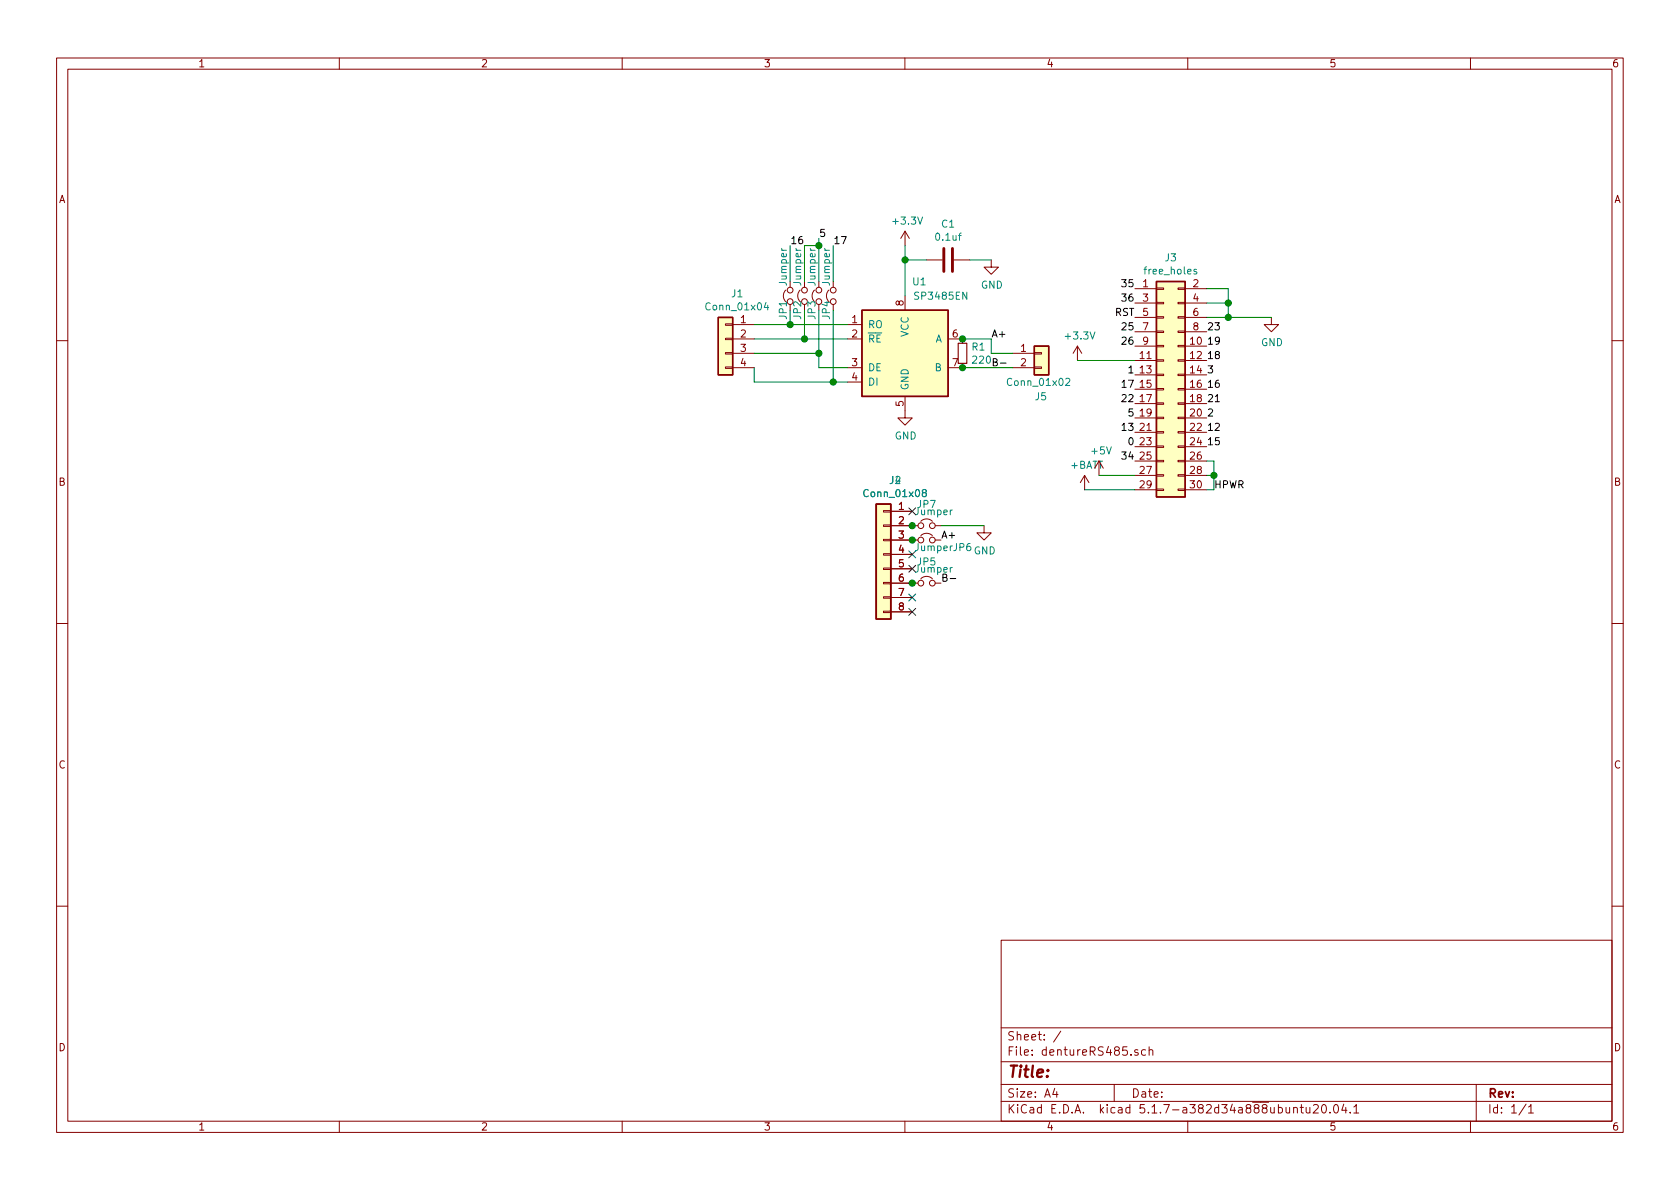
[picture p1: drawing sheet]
EESchema Schematic File Version 4
LIBS:dentureRS485-cache
EELAYER 29 0
EELAYER END
$Descr A4 11693 8268
encoding utf-8
Sheet 1 1
Title ""
Date ""
Rev ""
Comp ""
Comment1 ""
Comment2 ""
Comment3 ""
Comment4 ""
$EndDescr
$Comp
L power:+5V #PWR0105
U 1 1
P 7650 3300
F 0 "#PWR0105" H 7650 3150 50  0001 C CNN
F 1 "+5V" H 7665 3473 50  0000 C CNN
F 2 "" H 7650 3300 50  0001 C CNN
F 3 "" H 7650 3300 50  0001 C CNN
	1    7650 3300
	1    0    0    -1  
$EndComp
Wire Wire Line
	7900 3300 7650 3300
$Comp
L power:+BATT #PWR0106
U 1 1
P 7550 3400
F 0 "#PWR0106" H 7550 3250 50  0001 C CNN
F 1 "+BATT" H 7565 3573 50  0000 C CNN
F 2 "" H 7550 3400 50  0001 C CNN
F 3 "" H 7550 3400 50  0001 C CNN
	1    7550 3400
	1    0    0    -1  
$EndComp
Wire Wire Line
	7550 3400 7900 3400
Wire Wire Line
	8400 3400 8450 3400
Wire Wire Line
	8450 3400 8450 3300
Wire Wire Line
	8450 3200 8400 3200
Wire Wire Line
	8400 3300 8450 3300
Connection ~ 8450 3300
Wire Wire Line
	8450 3300 8450 3200
$Comp
L power:GND #PWR0109
U 1 1
P 8850 2200
F 0 "#PWR0109" H 8850 1950 50  0001 C CNN
F 1 "GND" H 8855 2027 50  0000 C CNN
F 2 "" H 8850 2200 50  0001 C CNN
F 3 "" H 8850 2200 50  0001 C CNN
	1    8850 2200
	1    0    0    -1  
$EndComp
Wire Wire Line
	8400 2200 8550 2200
Wire Wire Line
	8400 2000 8550 2000
Wire Wire Line
	8550 2000 8550 2100
Connection ~ 8550 2200
Wire Wire Line
	8400 2100 8550 2100
Connection ~ 8550 2100
Wire Wire Line
	8550 2100 8550 2200
$Comp
L power:+3.3V #PWR0113
U 1 1
P 7500 2500
F 0 "#PWR0113" H 7500 2350 50  0001 C CNN
F 1 "+3.3V" H 7515 2673 50  0000 C CNN
F 2 "" H 7500 2500 50  0001 C CNN
F 3 "" H 7500 2500 50  0001 C CNN
	1    7500 2500
	1    0    0    -1  
$EndComp
Wire Wire Line
	7900 2500 7500 2500
$Comp
L Connector_Generic:Conn_02x15_Odd_Even J3
U 1 1
P 8100 2700
F 0 "J3" H 8150 3617 50  0000 C CNN
F 1 "free_holes" H 8150 3526 50  0000 C CNN
F 2 "footprints:Pads_1x30_P1.27mm_Vertical" H 8100 2700 50  0001 C CNN
F 3 "~" H 8100 2700 50  0001 C CNN
	1    8100 2700
	1    0    0    -1  
$EndComp
Wire Wire Line
	8550 2200 8850 2200
$Comp
L Interface_UART:SP3485EN U1
U 1 1
P 6300 2450
F 0 "U1" H 6400 2950 50  0000 C CNN
F 1 "SP3485EN" H 6550 2850 50  0000 C CNN
F 2 "Package_SO:SOIC-8_3.9x4.9mm_P1.27mm" H 7350 2100 50  0001 C CIN
F 3 "http://www.icbase.com/pdf/SPX/SPX00480106.pdf" H 6300 2450 50  0001 C CNN
	1    6300 2450
	1    0    0    -1  
$EndComp
$Comp
L Connector_Generic:Conn_01x08 J2
U 1 1
P 6150 3850
F 0 "J2" H 6068 4367 50  0000 C CNN
F 1 "Conn_01x08" H 6068 4276 50  0000 C CNN
F 2 "Connector_PinHeader_1.27mm:PinHeader_1x08_P1.27mm_Vertical" H 6150 3850 50  0001 C CNN
F 3 "~" H 6150 3850 50  0001 C CNN
	1    6150 3850
	-1   0    0    -1  
$EndComp
NoConn ~ 6350 3550
NoConn ~ 6350 3850
NoConn ~ 6350 3950
NoConn ~ 6350 4150
NoConn ~ 6350 4250
Text Label 6550 3750 0    50   ~ 0
A+
Text Label 6550 4050 0    50   ~ 0
B-
$Comp
L power:GND #PWR0101
U 1 1
P 6300 2850
F 0 "#PWR0101" H 6300 2600 50  0001 C CNN
F 1 "GND" H 6305 2677 50  0000 C CNN
F 2 "" H 6300 2850 50  0001 C CNN
F 3 "" H 6300 2850 50  0001 C CNN
	1    6300 2850
	1    0    0    -1  
$EndComp
Text Label 8450 3400 0    50   ~ 0
HPWR
Text Label 8400 3100 0    50   ~ 0
15
Text Label 8400 3000 0    50   ~ 0
12
Text Label 8400 2900 0    50   ~ 0
2
Text Label 8400 2800 0    50   ~ 0
21
Text Label 8400 2700 0    50   ~ 0
16
Text Label 8400 2600 0    50   ~ 0
3
Text Label 8400 2500 0    50   ~ 0
18
Text Label 8400 2400 0    50   ~ 0
19
Text Label 8400 2300 0    50   ~ 0
23
Text Label 5700 1650 0    50   ~ 0
5
Text Label 6900 2350 0    50   ~ 0
A+
Text Label 6900 2550 0    50   ~ 0
B-
$Comp
L Connector_Generic:Conn_01x08 J4
U 1 1
P 6150 3850
F 0 "J4" H 6068 4367 50  0000 C CNN
F 1 "Conn_01x08" H 6068 4276 50  0000 C CNN
F 2 "footprints:RJ45_Neltron_Industrial_7810-8P8C" H 6150 3850 50  0001 C CNN
F 3 "~" H 6150 3850 50  0001 C CNN
	1    6150 3850
	-1   0    0    -1  
$EndComp
$Comp
L Device:Jumper_NC_Small JP6
U 1 1
P 6450 3750
F 0 "JP6" H 6700 3700 50  0000 C CNN
F 1 "Jumper" H 6500 3700 50  0000 C CNN
F 2 "Jumper:SolderJumper-2_P1.3mm_Bridged_RoundedPad1.0x1.5mm" H 6450 3750 50  0001 C CNN
F 3 "~" H 6450 3750 50  0001 C CNN
	1    6450 3750
	1    0    0    -1  
$EndComp
$Comp
L Device:Jumper_NC_Small JP7
U 1 1
P 6450 3650
F 0 "JP7" H 6450 3800 50  0000 C CNN
F 1 "Jumper" H 6500 3750 50  0000 C CNN
F 2 "Jumper:SolderJumper-2_P1.3mm_Bridged_RoundedPad1.0x1.5mm" H 6450 3650 50  0001 C CNN
F 3 "~" H 6450 3650 50  0001 C CNN
	1    6450 3650
	1    0    0    -1  
$EndComp
Connection ~ 6350 3650
$Comp
L Device:Jumper_NC_Small JP5
U 1 1
P 6450 4050
F 0 "JP5" H 6450 4200 50  0000 C CNN
F 1 "Jumper" H 6500 4150 50  0000 C CNN
F 2 "Jumper:SolderJumper-2_P1.3mm_Bridged_RoundedPad1.0x1.5mm" H 6450 4050 50  0001 C CNN
F 3 "~" H 6450 4050 50  0001 C CNN
	1    6450 4050
	1    0    0    -1  
$EndComp
Connection ~ 6350 4050
Connection ~ 6350 3750
$Comp
L power:GND #PWR0103
U 1 1
P 6850 3650
F 0 "#PWR0103" H 6850 3400 50  0001 C CNN
F 1 "GND" H 6855 3477 50  0000 C CNN
F 2 "" H 6850 3650 50  0001 C CNN
F 3 "" H 6850 3650 50  0001 C CNN
	1    6850 3650
	1    0    0    -1  
$EndComp
Wire Wire Line
	6850 3650 6550 3650
Text Label 7900 2000 2    50   ~ 0
35
Text Label 7900 2100 2    50   ~ 0
36
Text Label 7900 2200 2    50   ~ 0
RST
Text Label 7900 2300 2    50   ~ 0
25
Text Label 7900 2400 2    50   ~ 0
26
Text Label 7900 2600 2    50   ~ 0
1
Text Label 7900 2700 2    50   ~ 0
17
Text Label 7900 2800 2    50   ~ 0
22
Text Label 7900 2900 2    50   ~ 0
5
Text Label 7900 3000 2    50   ~ 0
13
Text Label 7900 3100 2    50   ~ 0
0
Text Label 7900 3200 2    50   ~ 0
34
Wire Wire Line
	5900 2650 5800 2650
$Comp
L Device:Jumper_NC_Small JP3
U 1 1
P 5700 2050
F 0 "JP3" H 5600 2100 50  0000 C CNN
F 1 "Jumper" H 5900 2100 50  0000 C CNN
F 2 "Jumper:SolderJumper-2_P1.3mm_Bridged_RoundedPad1.0x1.5mm" H 5700 2050 50  0001 C CNN
F 3 "~" H 5700 2050 50  0001 C CNN
	1    5700 2050
	0    -1   -1   0   
$EndComp
$Comp
L Device:Jumper_NC_Small JP2
U 1 1
P 5600 2050
F 0 "JP2" H 5500 2100 50  0000 C CNN
F 1 "Jumper" H 5800 2100 50  0000 C CNN
F 2 "Jumper:SolderJumper-2_P1.3mm_Bridged_RoundedPad1.0x1.5mm" H 5600 2050 50  0001 C CNN
F 3 "~" H 5600 2050 50  0001 C CNN
	1    5600 2050
	0    -1   -1   0   
$EndComp
$Comp
L Device:Jumper_NC_Small JP1
U 1 1
P 5500 2050
F 0 "JP1" H 5400 2100 50  0000 C CNN
F 1 "Jumper" H 5700 2100 50  0000 C CNN
F 2 "Jumper:SolderJumper-2_P1.3mm_Bridged_RoundedPad1.0x1.5mm" H 5500 2050 50  0001 C CNN
F 3 "~" H 5500 2050 50  0001 C CNN
	1    5500 2050
	0    -1   -1   0   
$EndComp
Wire Wire Line
	5500 2150 5500 2250
Wire Wire Line
	5700 1700 5700 1950
Text Label 5500 1700 0    50   ~ 0
16
Text Label 5800 1700 0    50   ~ 0
17
Wire Wire Line
	5500 1700 5500 1950
Wire Wire Line
	5800 1950 5800 1700
$Comp
L Device:R_Small R1
U 1 1
P 6700 2450
F 0 "R1" H 6759 2496 50  0000 L CNN
F 1 "220" H 6759 2405 50  0000 L CNN
F 2 "Resistor_SMD:R_0603_1608Metric" H 6700 2450 50  0001 C CNN
F 3 "~" H 6700 2450 50  0001 C CNN
	1    6700 2450
	1    0    0    -1  
$EndComp
Wire Wire Line
	6900 2350 6700 2350
Connection ~ 6700 2350
Connection ~ 6700 2550
$Comp
L Device:C C1
U 1 1
P 6600 1800
F 0 "C1" V 6348 1800 50  0000 C CNN
F 1 "0.1uf" V 6439 1800 50  0000 C CNN
F 2 "Capacitor_SMD:C_0603_1608Metric" H 6638 1650 50  0001 C CNN
F 3 "~" H 6600 1800 50  0001 C CNN
	1    6600 1800
	0    1    1    0   
$EndComp
$Comp
L power:+3.3V #PWR0102
U 1 1
P 6300 1700
F 0 "#PWR0102" H 6300 1550 50  0001 C CNN
F 1 "+3.3V" H 6315 1873 50  0000 C CNN
F 2 "" H 6300 1700 50  0001 C CNN
F 3 "" H 6300 1700 50  0001 C CNN
	1    6300 1700
	1    0    0    -1  
$EndComp
Wire Wire Line
	6300 1700 6300 1800
Wire Wire Line
	6450 1800 6300 1800
Connection ~ 6300 1800
Wire Wire Line
	6300 1800 6300 2050
$Comp
L power:GND #PWR0104
U 1 1
P 6900 1800
F 0 "#PWR0104" H 6900 1550 50  0001 C CNN
F 1 "GND" H 6905 1627 50  0000 C CNN
F 2 "" H 6900 1800 50  0001 C CNN
F 3 "" H 6900 1800 50  0001 C CNN
	1    6900 1800
	1    0    0    -1  
$EndComp
Wire Wire Line
	6900 1800 6750 1800
$Comp
L Connector_Generic:Conn_01x02 J5
U 1 1
P 7250 2450
F 0 "J5" H 7200 2150 50  0000 L CNN
F 1 "Conn_01x02" H 7000 2250 50  0000 L CNN
F 2 "Connector_PinHeader_1.27mm:PinHeader_1x02_P1.27mm_Vertical" H 7250 2450 50  0001 C CNN
F 3 "~" H 7250 2450 50  0001 C CNN
	1    7250 2450
	1    0    0    -1  
$EndComp
Wire Wire Line
	6700 2550 7050 2550
Wire Wire Line
	6900 2350 6900 2450
Wire Wire Line
	6900 2450 7050 2450
Connection ~ 5500 2250
Wire Wire Line
	5500 2250 5900 2250
$Comp
L Device:Jumper_NC_Small JP4
U 1 1
P 5800 2050
F 0 "JP4" H 5700 2100 50  0000 C CNN
F 1 "Jumper" H 6000 2100 50  0000 C CNN
F 2 "Jumper:SolderJumper-2_P1.3mm_Bridged_RoundedPad1.0x1.5mm" H 5800 2050 50  0001 C CNN
F 3 "~" H 5800 2050 50  0001 C CNN
	1    5800 2050
	0    -1   -1   0   
$EndComp
$Comp
L Connector_Generic:Conn_01x04 J1
U 1 1
P 5050 2350
F 0 "J1" H 4968 2667 50  0000 C CNN
F 1 "Conn_01x04" H 4968 2576 50  0000 C CNN
F 2 "Connector_PinHeader_1.27mm:PinHeader_1x04_P1.27mm_Vertical" H 5050 2350 50  0001 C CNN
F 3 "~" H 5050 2350 50  0001 C CNN
	1    5050 2350
	-1   0    0    -1  
$EndComp
Wire Wire Line
	5800 2150 5800 2650
Wire Wire Line
	5900 2550 5700 2550
Wire Wire Line
	5700 2550 5700 2450
Wire Wire Line
	5700 2450 5250 2450
Connection ~ 5700 2450
Wire Wire Line
	5700 2450 5700 2150
Wire Wire Line
	5800 2650 5250 2650
Wire Wire Line
	5250 2650 5250 2550
Connection ~ 5800 2650
Wire Wire Line
	5250 2350 5600 2350
Wire Wire Line
	5600 2350 5600 2150
Connection ~ 5600 2350
Wire Wire Line
	5600 2350 5900 2350
Wire Wire Line
	5250 2250 5500 2250
Wire Wire Line
	5600 1950 5600 1700
Wire Wire Line
	5600 1700 5700 1700
Wire Wire Line
	5700 1650 5700 1700
Connection ~ 5700 1700
$EndSCHEMATC
